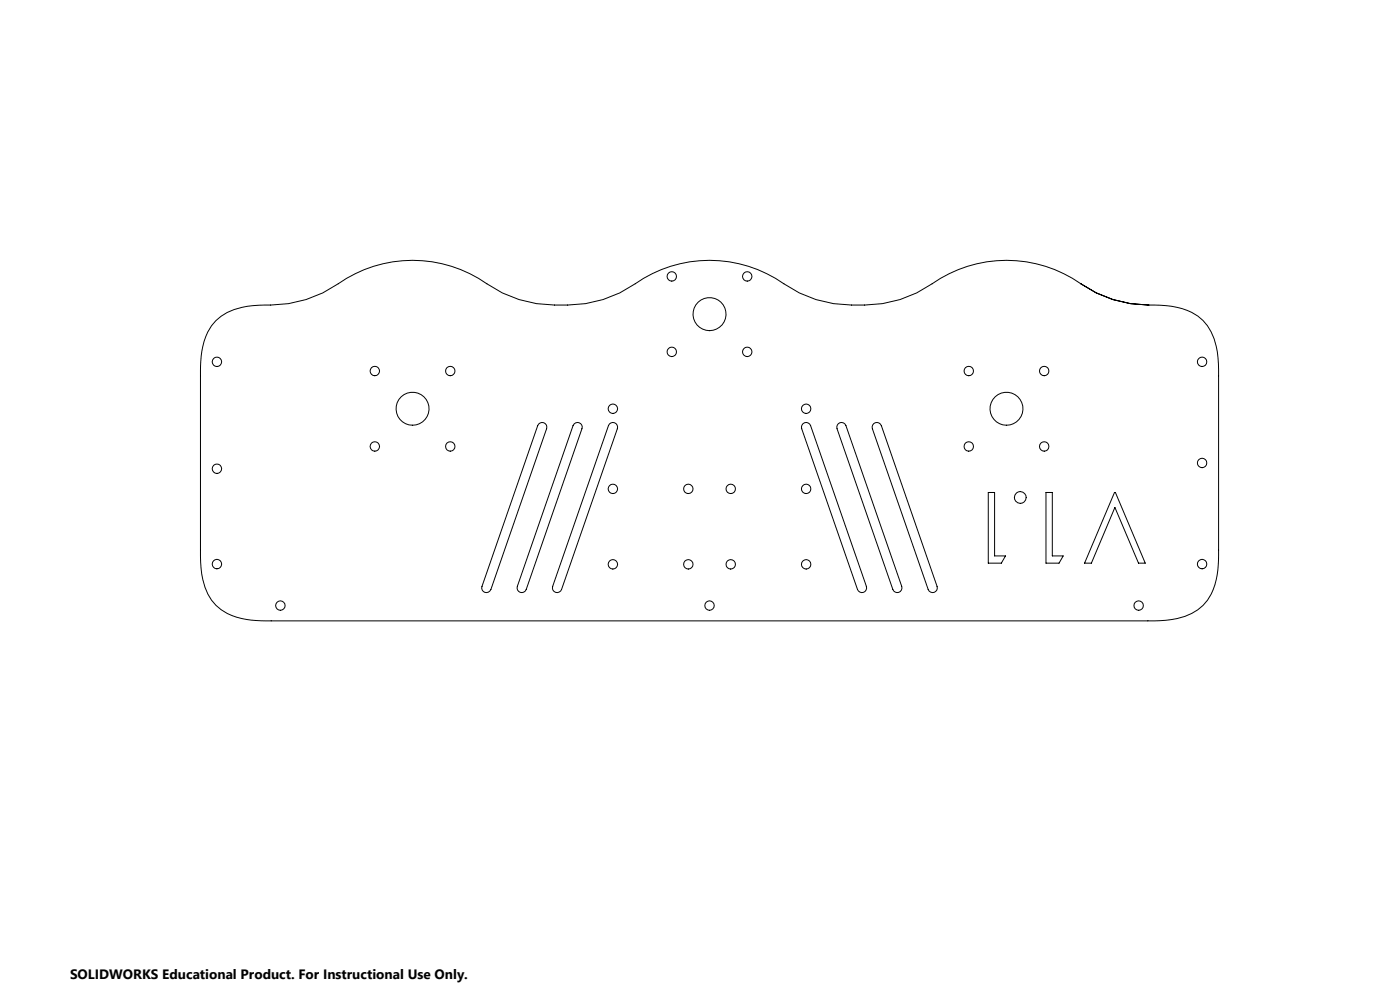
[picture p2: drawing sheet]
<svg xmlns="http://www.w3.org/2000/svg" width="594mm" height="420mm" viewBox="0 0 594 420" stroke-linecap="round" stroke-linejoin="round" font-family="sans-serif">
<g fill="none" stroke="#000" stroke-width=".42">
<path d="M91.6 136a26.6 26.6 0 0 1 18.3-6.5 55.5 55.5 0 0 0 37.1-11.4 55 55 0 0 1 59.6 2.3 52.6 52.6 0 0 0 34.2 9 50.4 50.4 0 0 0 28.7-9 54.9 54.9 0 0 1 63.1 0 52.4 52.4 0 0 0 34.3 9 50.2 50.2 0 0 0 28.6-9 55 55 0 0 1 63.1 0 54.1 54.1 0 0 0 33.6 9.1 27.1 27.1 0 0 1 18.2 6.5 26.6 26.6 0 0 1 6.6 18.3v79.1a35.9 35.9 0 0 1-4.7 21.2 23.1 23.1 0 0 1-17.7 8.6l-4.9 .2h-374.7a35.6 35.6 0 0 1-21.2-4.7 22.6 22.6 0 0 1-8.5-17.7l-.2-4.9v-76.7a35.9 35.9 0 0 1 4.6-21.2zM487.2 129.4h.1M228.5 179.9a2 2 0 0 1 2.5-.4 2 2 0 0 1 .9 2.4l-23.6 68.2a2 2 0 0 1-2.6 1.2 2 2 0 0 1-1.2-2.5zM243.6 179.9a1.98 1.98 0 0 1 2.4-.4 1.98 1.98 0 0 1 .9 2.4l-23.6 68.2a2 2 0 0 1-2.6 1.2 2 2 0 0 1-1.2-2.5zM258.6 179.9a2 2 0 0 1 2.5-.4 2 2 0 0 1 .8 2.4l-23.6 68.2a2 2 0 0 1-2.6 1.2 2 2 0 0 1-1.2-2.5zM340.7 179.7a2 2 0 0 1 3.2 .9l23.7 68.2a2 2 0 0 1-1.2 2.5 2 2 0 0 1-2.6-1.2l-23.7-68.2-.1-.8zM355.7 179.7a2 2 0 0 1 3.2 .9l23.7 68.2a2 2 0 0 1-1.2 2.5 2 2 0 0 1-2.6-1.2l-23.7-68.2-.1-.8zM370.7 179.7a2.03 2.03 0 0 1 3.2 .9l23.7 68.2a2 2 0 0 1-1.3 2.5 2 2 0 0 1-2.5-1.2l-23.7-68.2-.1-.8zM419.3 208.9h2.7v26.9h4.6l-1.7 3.1h-5.6zM443.8 208.9h2.7v26.9h4.6l-1.8 3.1h-5.5zM472.9 208.9h.4l12.6 30h-2.8l-10.1-23.6-9.9 23.6h-2.9z"/>
<circle cx="285" cy="117.3" r="1.99"/>
<circle cx="317" cy="117.3" r="1.99"/>
<circle cx="301" cy="133.3" r="7"/>
<circle cx="92" cy="153.5" r="1.99"/>
<circle cx="159" cy="157.4" r="2"/>
<circle cx="191" cy="157.4" r="2.01"/>
<circle cx="285" cy="149.3" r="2"/>
<circle cx="317" cy="149.3" r="2"/>
<circle cx="411" cy="157.4" r="2.01"/>
<circle cx="443" cy="157.4" r="2"/>
<circle cx="510" cy="153.5" r="1.99"/>
<circle cx="175" cy="173.4" r="7"/>
<circle cx="260" cy="173.4" r="2"/>
<circle cx="342" cy="173.4" r="2"/>
<circle cx="427" cy="173.4" r="7"/>
<circle cx="92" cy="198.9" r="2"/>
<circle cx="159" cy="189.4" r="2"/>
<circle cx="191" cy="189.4" r="2.01"/>
<circle cx="411" cy="189.4" r="2.01"/>
<circle cx="443" cy="189.4" r="2"/>
<circle cx="510" cy="196.4" r="2"/>
<circle cx="260" cy="207.4" r="1.99"/>
<circle cx="292.1" cy="207.4" r="2"/>
<circle cx="310" cy="207.4" r="2"/>
<circle cx="342.1" cy="207.4" r="1.99"/>
<circle cx="432.9" cy="211.1" r="2.5"/>
<circle cx="92" cy="239.3" r="2"/>
<circle cx="260" cy="239.4" r="2"/>
<circle cx="292" cy="239.4" r="2.01"/>
<circle cx="310" cy="239.4" r="2.01"/>
<circle cx="342" cy="239.4" r="2"/>
<circle cx="510" cy="239.3" r="2"/>
<circle cx="119" cy="256.9" r="2.01"/>
<circle cx="301" cy="256.9" r="2.01"/>
<circle cx="483.1" cy="256.9" r="2.01"/>
</g>
<text font-size="5.8" x="29.7" y="415.3">SOLIDWORKS Educational Product. For Instructional Use Only.</text>
</svg>
